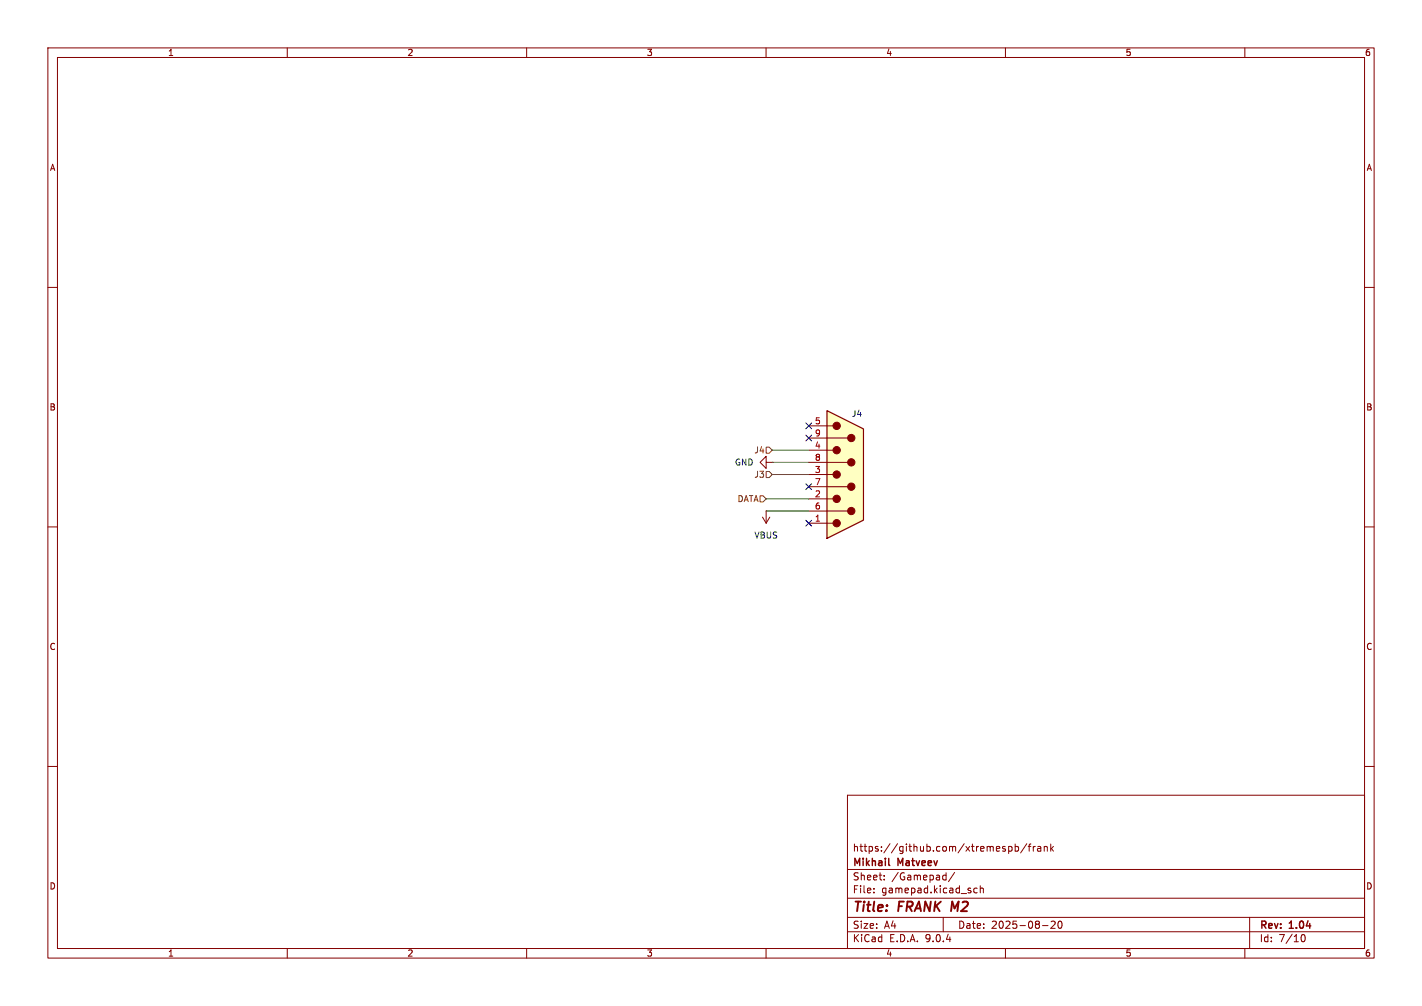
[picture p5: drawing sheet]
(kicad_sch
 (version 20250114)
 (generator "eeschema")
 (generator_version "9.0")
 (paper "A4")
 (title_block
  (title "FRANK M2")
  (date "2025-08-20")
  (rev "1.04")
  (company "Mikhail Matveev")
  (comment 1 "https://github.com/xtremespb/frank"))
 (lib_symbols
  (symbol "FRANK:DB9_Male_Small"
   (pin_names
    (offset 1.016) (hide yes)) (exclude_from_sim no) (in_bom yes) (on_board yes)
   (property "Reference" "JOY1" (at 1.27 12.7 0) (effects (font (size 1.27 1.27)) (justify left)))
   (property "Value" "Joystick" (at -2.54 15.24 0) (effects (font (size 1.27 1.27)) (justify left) (hide yes)))
   (property "Footprint" "LIBS:DSUB-9" (at 0 0 0) (effects (font (size 1.27 1.27)) (hide yes)))
   (property "Datasheet" "~" (at 0 0 0) (effects (font (size 1.27 1.27)) (hide yes)))
   (property "Description" "" (at 0 0 0) (effects (font (size 1.27 1.27)) (hide yes)))
   (symbol "DB9_Male_Small_0_1"
    (polyline (pts (xy -3.81 10.16) (xy -2.54 10.16)) (stroke (width 0) (type default)) (fill (type none)))
    (polyline (pts (xy -3.81 7.62) (xy 0.508 7.62)) (stroke (width 0) (type default)) (fill (type none)))
    (polyline (pts (xy -3.81 5.08) (xy -2.54 5.08)) (stroke (width 0) (type default)) (fill (type none)))
    (polyline (pts (xy -3.81 2.54) (xy 0.508 2.54)) (stroke (width 0) (type default)) (fill (type none)))
    (polyline (pts (xy -3.81 0) (xy -2.54 0)) (stroke (width 0) (type default)) (fill (type none)))
    (polyline (pts (xy -3.81 -2.54) (xy 0.508 -2.54)) (stroke (width 0) (type default)) (fill (type none)))
    (polyline (pts (xy -3.81 -5.08) (xy -2.54 -5.08)) (stroke (width 0) (type default)) (fill (type none)))
    (polyline (pts (xy -3.81 -7.62) (xy 0.508 -7.62)) (stroke (width 0) (type default)) (fill (type none)))
    (polyline (pts (xy -3.81 -10.16) (xy -2.54 -10.16)) (stroke (width 0) (type default)) (fill (type none)))
    (polyline (pts (xy -3.81 -13.335) (xy -3.81 13.335) (xy 3.81 9.525) (xy 3.81 -9.525) (xy -3.81 -13.335)) (stroke (width 0.254) (type default)) (fill (type background)))
    (circle (center -1.778 10.16) (radius 0.762) (stroke (width 0) (type default)) (fill (type outline)))
    (circle (center -1.778 5.08) (radius 0.762) (stroke (width 0) (type default)) (fill (type outline)))
    (circle (center -1.778 0) (radius 0.762) (stroke (width 0) (type default)) (fill (type outline)))
    (circle (center -1.778 -5.08) (radius 0.762) (stroke (width 0) (type default)) (fill (type outline)))
    (circle (center -1.778 -10.16) (radius 0.762) (stroke (width 0) (type default)) (fill (type outline)))
    (circle (center 1.27 7.62) (radius 0.762) (stroke (width 0) (type default)) (fill (type outline)))
    (circle (center 1.27 2.54) (radius 0.762) (stroke (width 0) (type default)) (fill (type outline)))
    (circle (center 1.27 -2.54) (radius 0.762) (stroke (width 0) (type default)) (fill (type outline)))
    (circle (center 1.27 -7.62) (radius 0.762) (stroke (width 0) (type default)) (fill (type outline))))
   (symbol "DB9_Male_Small_1_1"
    (pin passive line (at -7.62 10.16 0) (length 3.81) (name "5" (effects (font (size 1.27 1.27)))) (number "5" (effects (font (size 1.27 1.27)))))
    (pin passive line (at -7.62 7.62 0) (length 3.81) (name "9" (effects (font (size 1.27 1.27)))) (number "9" (effects (font (size 1.27 1.27)))))
    (pin passive line (at -7.62 5.08 0) (length 3.81) (name "4" (effects (font (size 1.27 1.27)))) (number "4" (effects (font (size 1.27 1.27)))))
    (pin passive line (at -7.62 2.54 0) (length 3.81) (name "8" (effects (font (size 1.27 1.27)))) (number "8" (effects (font (size 1.27 1.27)))))
    (pin passive line (at -7.62 0 0) (length 3.81) (name "3" (effects (font (size 1.27 1.27)))) (number "3" (effects (font (size 1.27 1.27)))))
    (pin passive line (at -7.62 -2.54 0) (length 3.81) (name "7" (effects (font (size 1.27 1.27)))) (number "7" (effects (font (size 1.27 1.27)))))
    (pin passive line (at -7.62 -5.08 0) (length 3.81) (name "2" (effects (font (size 1.27 1.27)))) (number "2" (effects (font (size 1.27 1.27)))))
    (pin passive line (at -7.62 -7.62 0) (length 3.81) (name "6" (effects (font (size 1.27 1.27)))) (number "6" (effects (font (size 1.27 1.27)))))
    (pin passive line (at -7.62 -10.16 0) (length 3.81) (name "1" (effects (font (size 1.27 1.27)))) (number "1" (effects (font (size 1.27 1.27))))))
   (embedded_fonts no))
  (symbol "GND_1"
   (power)
   (pin_numbers (hide yes))
   (pin_names
    (offset 0) (hide yes)) (exclude_from_sim no) (in_bom yes) (on_board yes)
   (property "Reference" "#PWR" (at 0 -6.35 0) (effects (font (size 1.27 1.27)) (hide yes)))
   (property "Value" "GND" (at 0 -3.81 0) (effects (font (size 1.27 1.27))))
   (property "Footprint" "" (at 0 0 0) (effects (font (size 1.27 1.27)) (hide yes)))
   (property "Datasheet" "" (at 0 0 0) (effects (font (size 1.27 1.27)) (hide yes)))
   (property "Description" "Power symbol creates a global label with name \"GND\" , ground" (at 0 0 0) (effects (font (size 1.27 1.27)) (hide yes)))
   (symbol "GND_1_0_1"
    (polyline (pts (xy 0 0) (xy 0 -1.27) (xy 1.27 -1.27) (xy 0 -2.54) (xy -1.27 -1.27) (xy 0 -1.27)) (stroke (width 0) (type default)) (fill (type none))))
   (symbol "GND_1_1_1"
    (pin power_in line (at 0 0 270) (length 0) (name "~" (effects (font (size 1.27 1.27)))) (number "1" (effects (font (size 1.27 1.27))))))
   (embedded_fonts no))
  (symbol "power:VBUS"
   (power)
   (pin_numbers (hide yes))
   (pin_names
    (offset 0) (hide yes)) (exclude_from_sim no) (in_bom yes) (on_board yes)
   (property "Reference" "#PWR" (at 0 -3.81 0) (effects (font (size 1.27 1.27)) (hide yes)))
   (property "Value" "VBUS" (at 0 3.556 0) (effects (font (size 1.27 1.27))))
   (property "Footprint" "" (at 0 0 0) (effects (font (size 1.27 1.27)) (hide yes)))
   (property "Datasheet" "" (at 0 0 0) (effects (font (size 1.27 1.27)) (hide yes)))
   (property "Description" "Power symbol creates a global label with name \"VBUS\"" (at 0 0 0) (effects (font (size 1.27 1.27)) (hide yes)))
   (symbol "VBUS_0_1"
    (polyline (pts (xy -0.762 1.27) (xy 0 2.54)) (stroke (width 0) (type default)) (fill (type none)))
    (polyline (pts (xy 0 2.54) (xy 0.762 1.27)) (stroke (width 0) (type default)) (fill (type none)))
    (polyline (pts (xy 0 0) (xy 0 2.54)) (stroke (width 0) (type default)) (fill (type none))))
   (symbol "VBUS_1_1"
    (pin power_in line (at 0 0 90) (length 0) (name "~" (effects (font (size 1.27 1.27)))) (number "1" (effects (font (size 1.27 1.27))))))
   (embedded_fonts no)))
 (no_connect
  (at 168.91 91.44))
 (no_connect
  (at 168.91 88.9))
 (no_connect
  (at 168.91 101.6))
 (no_connect
  (at 168.91 109.22))
 (wire
  (pts (xy 161.29 99.06) (xy 168.91 99.06))
  (stroke (width 0) (type default)))
 (wire
  (pts (xy 161.29 93.98) (xy 168.91 93.98))
  (stroke (width 0) (type default)))
 (wire
  (pts (xy 160.02 106.68) (xy 168.91 106.68))
  (stroke (width 0) (type default)))
 (wire
  (pts (xy 160.02 104.14) (xy 168.91 104.14))
  (stroke (width 0) (type default)))
 (wire
  (pts (xy 161.29 96.52) (xy 168.91 96.52))
  (stroke (width 0) (type default)))
 (hierarchical_label "J4"
  (shape input)
  (at 161.29 93.98 180)
  (effects (font (size 1.27 1.27)) (justify right)))
 (hierarchical_label "J3"
  (shape input)
  (at 161.29 99.06 180)
  (effects (font (size 1.27 1.27)) (justify right)))
 (hierarchical_label "DATA"
  (shape input)
  (at 160.02 104.14 180)
  (effects (font (size 1.27 1.27)) (justify right)))
 (symbol
  (lib_id "power:VBUS")
  (at 160.02 106.68 180)
  (unit 1)
  (exclude_from_sim no)
  (in_bom yes)
  (on_board yes)
  (dnp no)
  (fields_autoplaced yes)
  (property "Reference" "#PWR027" (at 160.02 102.87 0) (effects (font (size 1.27 1.27)) (hide yes)))
  (property "Value" "VBUS" (at 160.02 111.76 0) (effects (font (size 1.27 1.27))))
  (property "Footprint" "" (at 160.02 106.68 0) (effects (font (size 1.27 1.27)) (hide yes)))
  (property "Datasheet" "" (at 160.02 106.68 0) (effects (font (size 1.27 1.27)) (hide yes)))
  (property "Description" "Power symbol creates a global label with name \"VBUS\"" (at 160.02 106.68 0) (effects (font (size 1.27 1.27)) (hide yes)))
  (pin "1"))
 (symbol
  (lib_id "FRANK:DB9_Male_Small")
  (at 176.53 99.06 0)
  (unit 1)
  (exclude_from_sim no)
  (in_bom yes)
  (on_board yes)
  (dnp no)
  (property "Reference" "J4" (at 177.8 86.36 0) (effects (font (size 1.27 1.27)) (justify left)))
  (property "Value" "D-SUB 9 Male" (at 173.99 83.82 0) (effects (font (size 1.27 1.27)) (justify left) (hide yes)))
  (property "Footprint" "FRANK:D-SUB (9 pin, male, top mount)" (at 176.53 99.06 0) (effects (font (size 1.27 1.27)) (hide yes)))
  (property "Datasheet" "https://eu.mouser.com/datasheet/2/578/original-3313093.pdf" (at 176.53 99.06 0) (effects (font (size 1.27 1.27)) (hide yes)))
  (property "Description" "" (at 176.53 99.06 0) (effects (font (size 1.27 1.27)) (hide yes)))
  (property "AliExpress" "https://www.aliexpress.com/item/4001214300548.html" (at 176.53 99.06 0) (effects (font (size 1.27 1.27)) (hide yes)))
  (property "Height" "" (at 176.53 99.06 0) (effects (font (size 1.27 1.27)) (hide yes)))
  (property "Manufacturer_Name" "" (at 176.53 99.06 0) (effects (font (size 1.27 1.27)) (hide yes)))
  (property "Manufacturer_Part_Number" "" (at 176.53 99.06 0) (effects (font (size 1.27 1.27)) (hide yes)))
  (property "Mouser Part Number" "" (at 176.53 99.06 0) (effects (font (size 1.27 1.27)) (hide yes)))
  (property "Mouser Price/Stock" "" (at 176.53 99.06 0) (effects (font (size 1.27 1.27)) (hide yes)))
  (property "Sim.Device" "" (at 176.53 99.06 0) (effects (font (size 1.27 1.27)) (hide yes)))
  (pin "1")
  (pin "2")
  (pin "3")
  (pin "4")
  (pin "5")
  (pin "6")
  (pin "7")
  (pin "8")
  (pin "9"))
 (symbol
  (lib_name "GND_1")
  (lib_id "power:GND")
  (at 161.29 96.52 270)
  (unit 1)
  (exclude_from_sim no)
  (in_bom yes)
  (on_board yes)
  (dnp no)
  (fields_autoplaced yes)
  (property "Reference" "#PWR028" (at 154.94 96.52 0) (effects (font (size 1.27 1.27)) (hide yes)))
  (property "Value" "GND" (at 157.48 96.5199 90) (effects (font (size 1.27 1.27)) (justify right)))
  (property "Footprint" "" (at 161.29 96.52 0) (effects (font (size 1.27 1.27)) (hide yes)))
  (property "Datasheet" "" (at 161.29 96.52 0) (effects (font (size 1.27 1.27)) (hide yes)))
  (property "Description" "Power symbol creates a global label with name \"GND\" , ground" (at 161.29 96.52 0) (effects (font (size 1.27 1.27)) (hide yes)))
  (pin "1")))
